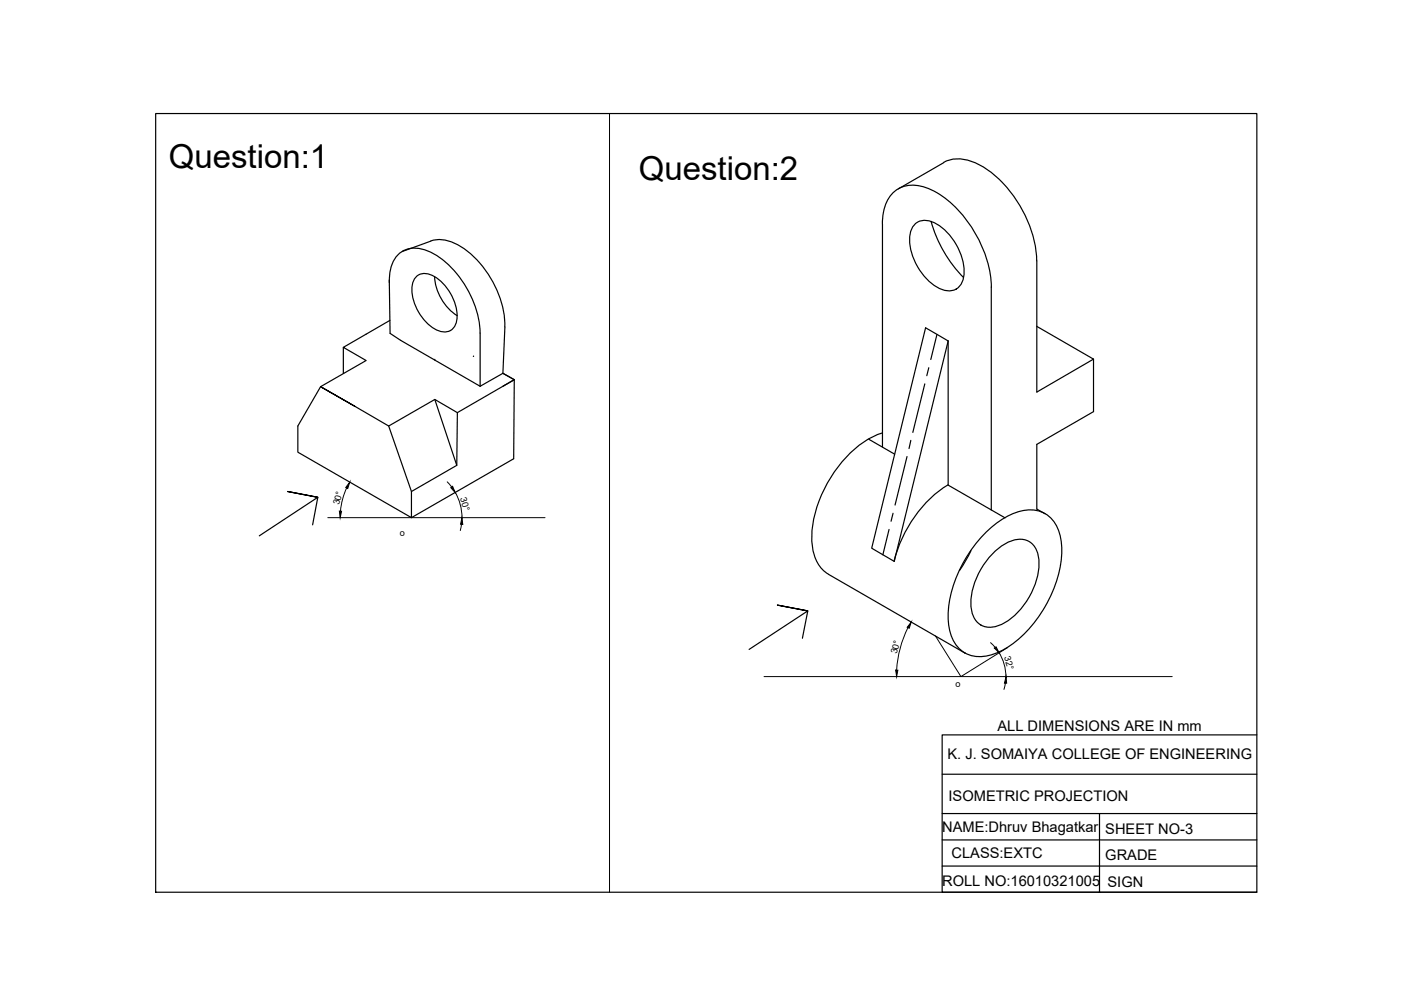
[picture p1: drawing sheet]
<svg xmlns="http://www.w3.org/2000/svg" width="297mm" height="210mm" viewBox="0 0 297 210" stroke-linecap="round" stroke-linejoin="round" font-family="sans-serif">
<!-- layer: 0 -->
<g fill="none" stroke="#000" stroke-width=".25">
<path d="M33 24.1h233.5v165.1h-233.5zM200.1 34.4a8.2 8.2 0 0 1 8.1 .8 25.6 25.6 0 0 1 11.6 20.1M200.1 34.5l-9.6 5.5M82.5 59.4l.2 11.3 2.2 1.5 16.9 9.7M82.6 60a6.9 6.9 0 0 1 2.9-6.8 7.1 7.1 0 0 1 6.9 .9 21.3 21.3 0 0 1 9.4 16.5M88.2 58.7a3.1 3.1 0 0 1 3.9-.1 10.4 10.4 0 0 1 4.8 9.2 2.7 2.7 0 0 1-4 2.3 10.2 10.2 0 0 1-5.5-9.5l.4-1.4zM91.3 51.1a8.3 8.3 0 0 1 7.6 2 21.4 21.4 0 0 1 8.1 16.2M91.3 51.1l-6 2.2M92.2 58.6a10.6 10.6 0 0 0 4.7 8.3M187.1 47.5a8.3 8.3 0 0 1 3.4-7.5 7.4 7.4 0 0 1 6.8 .2 24.5 24.5 0 0 1 11.5 13.5 21.4 21.4 0 0 1 1.4 7.2M187.1 47.5v47.3M194 47.5a3.6 3.6 0 0 1 4.2-.2 12.3 12.3 0 0 1 6.1 11.6 3.2 3.2 0 0 1-4.5 2.5 12.1 12.1 0 0 1-6.8-11.9l.5-1.4z"/>
<path d="M197.4 46.9a27.5 27.5 0 0 0 6.9 11.9M219.8 55.3v27.8l12-7M72.8 73.6v5.6M82.7 67.9l-9.9 5.7 4.8 2.8-9.6 5.6-4.9 8.3v5.6l24.1 13.9v-5.6M92.2 76.2v.2M100.4 75.5v.1M101.8 70.6v11.3M107 69.3l-.4 9.8 2.4 1.4-2.4 1.4M196.2 69.5l4.8 2.8-11.4 46.7-4.8-2.8zM196.9 78l-.4 1.7M198.7 70.9l-1.4 5.3M201 72.3v30.6l12.1 6.9"/>
<path d="M210.2 60.9v47.2M219.8 69.2l12 6.9M231.8 76.1v11.2l-12 6.9v13.7l1.8 1.1M75.2 86.1l-7.2-4.1 14.4 8.3 4.8 13.9M92.2 84.7l4.6 14-9.6 5.5M97 87.5l-.2 11.2M109 80.5l-12 7-4.8-2.8-9.8 5.6M109 80.5l-.1 16.8-21.7 12.5M109 80.5l-2.4-1.4-4.8 2.8M184.2 93.1l5.5 3.2M187 91.8a21.3 21.3 0 0 0-11.3 10.1 22.6 22.6 0 0 0-3.4 14.5 7.4 7.4 0 0 0 3.3 5.3M192.3 96.8l-2.5 10.3"/>
<path d="M193.1 93.4l-.4 1.7M196.1 81.4l-2.6 10.3M66.3 111.3l1.1-5.9-6.4-1.2 6.4 1.2-12.4 8.2M188.5 112.3l-1.3 5.3M189.3 108.8l-.4 1.7M201 102.8a26.9 26.9 0 0 0-11.4 16.2M205.9 116.8l-2.4 4.1M208.8 113.1a14.6 14.6 0 0 1 9.7-5 6.4 6.4 0 0 1 6.2 5.3 21.5 21.5 0 0 1-3.1 15.2 21.5 21.5 0 0 1-11.6 10.3 6.5 6.5 0 0 1-8.6-5 21.5 21.5 0 0 1 3.1-15.2 27.9 27.9 0 0 1 4.3-5.6zM210.3 117.5a8.8 8.8 0 0 1 6.3-3.2 4 4 0 0 1 3.6 4.2 15.4 15.4 0 0 1-8.1 14 4.1 4.1 0 0 1-6.2-3.6 15.4 15.4 0 0 1 4.4-11.4zM170.1 135.3l1.2-5.8-6.5-1.2 6.5 1.2-12.5 8.2M175.7 121.8l28.9 16.7M266.5 155.8h-66.7v33.4h66.7"/>
<path d="M199.8 164.2h66.7M199.8 172.5h66.7M199.8 178.1h66.7M233.1 172.5v16.7M199.8 183.6h66.7"/>
</g>
<path d="M129.2 24.1v165.1M69.5 109.8h46.1M73.5 103.4l-.8 2.1-.5 2.8M94.8 102.2l.9 1M96.5 104.4a10.7 10.7 0 0 1 1.4 5.3M97.9 111.1l-.3 1.4M192.5 133.1a23.2 23.2 0 0 0-2.4 8.9M198.3 134.8l5.4 8.7 9.9-6.2M210 136.3l1 1M211.8 138.4l1 2 .3 1.5 .2 1.5M162 143.5h86.5M213.2 144.8l-.3 1.4" fill="none" stroke="#000" stroke-width=".21"/>
<path d="M72 108.4h.4l-.3 1.4zM74.2 102.2l-.5 1.4-.4-.2zM95.6 103.4l.4-.3 .5 1.3zM97.9 109.8l.2 1.4h-.5zM193.2 131.9l-.4 1.3-.5-.2zM210.8 137.4l.4-.3 .6 1.3zM189.9 142.1h.5l-.3 1.4zM213.3 143.5l.1 1.4h-.4z" fill="#000" stroke="#000" stroke-width=".21"/>
<g font-size="7">
<text x="35.8" y="35.7">Question:1</text>
<text x="135.5" y="38.1">Question:2</text>
</g>
<g font-size="3.1">
<text x="211.5" y="155">ALL DIMENSIONS ARE IN mm</text>
<text x="200.9" y="160.9">K. J. SOMAIYA COLLEGE OF ENGINEERING</text>
<text x="201.1" y="169.7">ISOMETRIC PROJECTION</text>
<text x="199.8" y="176.4">NAME:Dhruv Bhagatkar</text>
<text x="234.3" y="176.8">SHEET NO-3</text>
<text x="201.7" y="181.9">CLASS:EXTC</text>
<text x="234.3" y="182.3">GRADE</text>
<text x="199.8" y="187.9">ROLL NO:16010321005</text>
<text x="234.8" y="188.1">SIGN</text>
</g>
<g font-size="1.9">
<text x="71.9" y="107.2" transform="rotate(-75 71.9 107.2)">30°</text>
<text x="97.6" y="105.5" transform="rotate(75 97.6 105.5)">30°</text>
<text x="84.7" y="113.7">o</text>
<text x="190.1" y="138.8" transform="rotate(-75 190.1 138.8)">30°</text>
<text x="212.9" y="139.3" transform="rotate(73 212.9 139.3)">32°</text>
<text x="202.6" y="145.6">o</text>
</g>
</svg>
